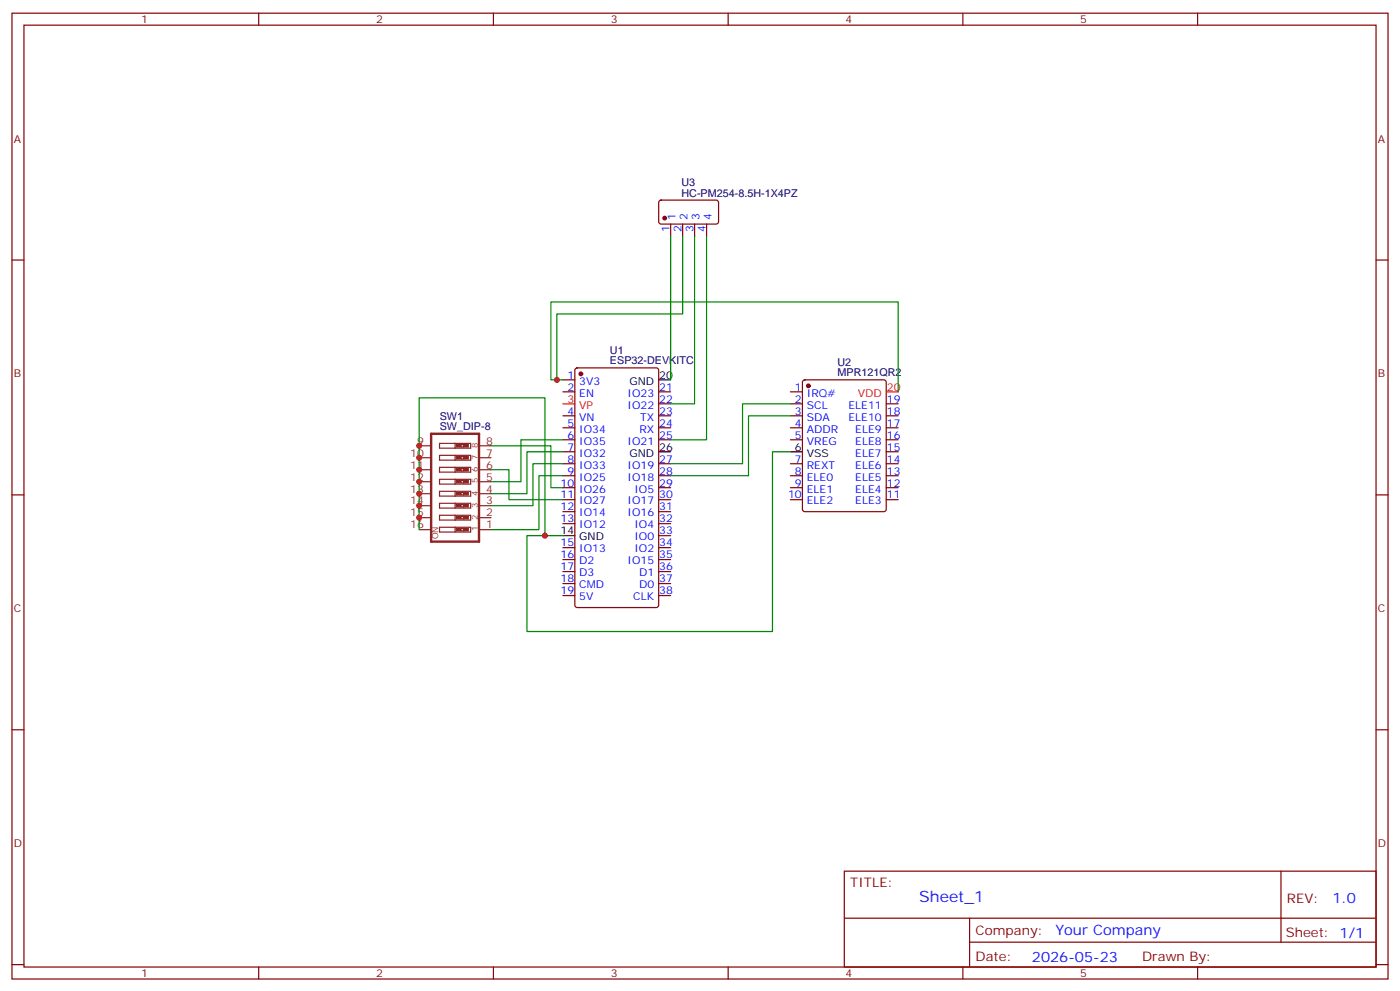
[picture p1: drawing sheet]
<svg xmlns="http://www.w3.org/2000/svg" width="412mm" height="292mm" viewBox="0 0 412 292" stroke-linecap="round" stroke-linejoin="round" font-family="sans-serif">
<g fill="none" stroke="#870000" stroke-width=".35">
<path d="M3.5 3.9h405.4v284.3h-405.4zM7.1 7.4h398.2v277.3h-398.2zM76.2 3.9v3.5M145.3 3.9v3.5M214.5 3.9v3.5M283.6 3.9v3.5M352.8 3.9v3.5M194.3 59.1l.4-.2 16.5 .1 .5 .6-.1 5.9-.6 .5-16.5-.1-.5-.6v-5.7zM3.5 76.6h3.6M197.6 66v3.5M201.1 66v3.5M204.6 66v3.5"/>
<path d="M208.1 66v3.5M405.3 76.6h3.6M165.8 111.8h3.5M165.8 115.4h3.5M169.6 108.5l.4-.2h23.3l.7 .4v69.5l-.4 .6-23.6 .1-.6-.5-.1-69.4zM194 115.4h3.6M194 118.9h3.6M232.8 115.4h3.6M232.8 118.9h3.6M236.6 112l.5-.2h23.2l.7 .5 .1 37.6-.5 .7h-23.5l-.7-.4v-37.7zM261.1 118.9h3.5M165.8 122.4h3.5"/>
<path d="M165.8 125.9h3.5M165.8 129.5h3.5M165.8 133h3.5M165.8 136.5h3.5M194 122.4h3.6M194 125.9h3.6M194 129.5h3.6M194 136.5h3.6M232.8 122.4h3.6M232.8 125.9h3.6M232.8 129.5h3.6M232.8 136.5h3.6"/>
<path d="M261.1 122.4h3.5M261.1 125.9h3.5M261.1 129.5h3.5M261.1 133h3.5M261.1 136.5h3.5M3.5 145.7h3.6M165.8 140.1h3.5M165.8 143.6h3.5M165.8 147.1h3.5M165.8 150.6h3.5M165.8 154.2h3.5M194 140.1h3.6"/>
<path d="M194 143.6h3.6M194 147.1h3.6M194 150.6h3.6M194 154.2h3.6M194 157.7h3.6M232.8 140.1h3.6M232.8 143.6h3.6M232.8 147.1h3.6M261.1 140.1h3.5M261.1 143.6h3.5M261.1 147.1h3.5M405.3 145.7h3.6"/>
<path d="M165.8 161.2h3.5M165.8 164.7h3.5M165.8 168.3h3.5M165.8 171.8h3.5M165.8 175.3h3.5M194 161.2h3.6M194 164.7h3.6M194 168.3h3.6M194 171.8h3.6M194 175.3h3.6M3.5 214.8h3.6M405.3 214.8h3.6"/>
<path d="M248.7 256.5h156.6v28.2h-156.6zM377.3 256.5v20.9M248.7 270.3h156.5M285.6 277.4h119.6M285.6 270.3v14.1M3.5 284h3.6M76.2 284.7v3.5M145.3 284.7v3.5M214.5 284.7v3.5M283.6 284.7v3.5M352.8 284.7v3.5M405.3 284h3.6"/>
</g>
<g fill="#870000" stroke="#870000" stroke-width=".35">
<circle cx="171.1" cy="110.1" r=".53"/>
<circle cx="238.1" cy="113.6" r=".53"/>
<circle cx="195.8" cy="64.2" r=".53"/>
</g>
<path d="M165.8 118.9h3.5M261.1 115.4h3.5" fill="none" stroke="#f00" stroke-width=".35"/>
<path d="M194 111.8h3.6M194 133h3.6M232.8 133h3.6M165.8 157.7h3.5" fill="none" stroke="#000" stroke-width=".35"/>
<g fill="none" stroke="#8c2424" stroke-width=".35">
<path d="M123.5 131.2h3.5M123.5 134.8h3.5M123.5 138.3h3.5M129.5 130.5h9.1v1.4h-9.1zM129.5 134.1h9.1v1.4h-9.1zM129.5 137.6h9.1v1.4h-9.1zM134.1 130.5v1.4M134.1 134.1v1.4M134.1 137.6v1.4M135.8 130.9h.7M135.8 131.6h.7M135.8 134.4h.7"/>
<path d="M135.8 135.1h.7M135.8 137.9h.7M135.8 138.6h.7M141.1 131.2h3.5M141.1 134.8h3.5M141.1 138.3h3.5M123.5 141.8h3.5M123.5 145.3h3.5M123.5 148.9h3.5M123.5 152.4h3.5M123.5 155.9h3.5M129.5 141.1h9.1v1.4h-9.1z"/>
<path d="M129.5 144.6h9.1v1.4h-9.1zM129.5 148.2h9.1v1.4h-9.1zM129.5 151.7h9.1v1.4h-9.1zM129.5 155.2h9.1v1.4h-9.1zM134.1 141.1v1.4M134.1 144.6v1.4M134.1 148.2v1.4M134.1 151.7v1.4M134.1 155.2v1.4M135.8 141.5h.7M135.8 142.2h.7M135.8 145h.7"/>
<path d="M135.8 145.7h.7M135.8 148.5h.7M135.8 149.2h.7M135.8 152h.7M135.8 152.8h.7M135.8 155.6h.7M135.8 156.3h.7M141.1 141.8h3.5M141.1 145.3h3.5M141.1 148.9h3.5M141.1 152.4h3.5M141.1 155.9h3.5"/>
</g>
<path d="M127 127.7h14.1v31.8h-14.1z" fill="none" stroke="#8c2424" stroke-width=".71"/>
<g fill="#8c2424" stroke="#8c2424" stroke-width=".35">
<path d="M134.4 130.9h1.4v.7h-1.4z"/>
<path d="M136.5 130.9h1.4v.7h-1.4z"/>
<path d="M134.4 134.4h1.4v.7h-1.4z"/>
<path d="M136.5 134.4h1.4v.7h-1.4z"/>
<path d="M134.4 137.9h1.4v.7h-1.4z"/>
<path d="M136.5 137.9h1.4v.7h-1.4z"/>
<path d="M134.4 141.5h1.4v.7h-1.4z"/>
<path d="M136.5 141.5h1.4v.7h-1.4z"/>
<path d="M134.4 145h1.4v.7h-1.4z"/>
<path d="M136.5 145h1.4v.7h-1.4z"/>
<path d="M134.4 148.5h1.4v.7h-1.4z"/>
<path d="M136.5 148.5h1.4v.7h-1.4z"/>
<path d="M134.4 152h1.4v.8h-1.4z"/>
<path d="M136.5 152h1.4v.8h-1.4z"/>
<path d="M134.4 155.6h1.4v.7h-1.4z"/>
<path d="M136.5 155.6h1.4v.7h-1.4z"/>
</g>
<g fill="none" stroke="#008700" stroke-width=".35">
<path d="M197.6 69.5v42.3M201.1 69.5v22.9h-37.1v19.4M204.6 69.5v49.4h-7M208.1 69.5v60h-10.5M165.8 111.8h-3.5v-22.9h102.3v26.5M232.8 118.9h-14.1v17.6h-21.1M144.6 138.3h5.3v8.8h15.9M144.6 131.2h17.7v12.4h3.5M165.8 136.5h-8.8v12.4h-12.4M165.8 129.5h-12.3v12.3h-8.9M165.8 133h-10.6v12.3h-10.6M232.8 133h-5.3v52.9h-72.3v-28.2h10.6"/>
<path d="M232.8 122.4h-12.3v17.7h-22.9M123.5 155.9v-38.8h37v40.6M165.8 140.1h-7.1v15.8h-14.1"/>
</g>
<g fill="#c00">
<circle cx="160.5" cy="157.7" r=".88"/>
<circle cx="123.5" cy="131.2" r=".88"/>
<circle cx="123.5" cy="134.8" r=".88"/>
<circle cx="123.5" cy="138.3" r=".88"/>
<circle cx="123.5" cy="141.8" r=".88"/>
<circle cx="123.5" cy="145.3" r=".88"/>
<circle cx="123.5" cy="148.9" r=".88"/>
<circle cx="123.5" cy="152.4" r=".88"/>
<circle cx="164" cy="111.8" r=".88"/>
</g>
<text font-size="4.6" fill="#00f" x="270.8" y="265.5">Sheet_1</text>
<g font-size="4.2" fill="#00f">
<text x="392.5" y="265.7">1.0</text>
<text x="310.9" y="275.3">Your Company</text>
<text x="304" y="283.1">2026-05-23</text>
</g>
<g font-size="3.9" fill="#800">
<text x="250.5" y="261.1">TITLE:</text>
<text x="379.1" y="265.7">REV:</text>
<text x="287.4" y="275.3">Company:</text>
<text x="378.7" y="275.9">Sheet: 1/1</text>
<text x="287.4" y="282.9">Date:</text>
<text x="336.4" y="283">Drawn By:</text>
</g>
<g font-size="3.2" fill="#800">
<text x="41.6" y="6.9">1</text>
<text x="110.8" y="6.9">2</text>
<text x="179.9" y="6.9">3</text>
<text x="249.1" y="6.9">4</text>
<text x="318.2" y="6.9">5</text>
<text x="4.1" y="42">A</text>
<text x="405.9" y="42">A</text>
<text x="4.1" y="111.1">B</text>
<text x="405.9" y="111.1">B</text>
<text x="4.1" y="180.3">C</text>
<text x="405.9" y="180.3">C</text>
<text x="4.1" y="249.4">D</text>
<text x="405.9" y="249.4">D</text>
<text x="41.6" y="287.7">1</text>
<text x="110.8" y="287.7">2</text>
<text x="179.9" y="287.7">3</text>
<text x="249.1" y="287.7">4</text>
<text x="318.2" y="287.7">5</text>
</g>
<g font-size="3.2" fill="#000080">
<text x="200.7" y="57.9">HC-PM254-8.5H-1X4PZ</text>
<text x="200.7" y="54.7">U3</text>
<text x="179.7" y="107.1">ESP32-DEVKITC</text>
<text x="179.7" y="104.1">U1</text>
<text x="246.7" y="107.7">U2</text>
<text x="246.7" y="110.6">MPR121QR2</text>
<text x="129.5" y="123.6">SW1</text>
<text x="129.5" y="126.5">SW_DIP-8</text>
</g>
<g font-size="3.2" fill="#00f">
<text x="199" y="64.7" transform="rotate(-90 199 64.7)">1</text>
<text x="202.5" y="64.7" transform="rotate(-90 202.5 64.7)">2</text>
<text x="206" y="64.7" transform="rotate(-90 206 64.7)">3</text>
<text x="209.5" y="64.7" transform="rotate(-90 209.5 64.7)">4</text>
<text x="197.2" y="68.2" transform="rotate(-90 197.2 68.2)">1</text>
<text x="200.7" y="68.2" transform="rotate(-90 200.7 68.2)">2</text>
<text x="204.3" y="68.2" transform="rotate(-90 204.3 68.2)">3</text>
<text x="207.8" y="68.2" transform="rotate(-90 207.8 68.2)">4</text>
<text x="167.1" y="111.5">1</text>
<text x="170.6" y="113.2">3V3</text>
<text x="167.1" y="115">2</text>
<text x="170.6" y="116.8">EN</text>
<text x="184.9" y="116.8">IO23</text>
<text x="194.2" y="115">21</text>
<text x="194.2" y="118.5">22</text>
<text x="234.2" y="115">1</text>
<text x="234.2" y="118.5">2</text>
<text x="237.7" y="116.8">IRQ#</text>
<text x="261.2" y="118.5">19</text>
<text x="167.1" y="122.1">4</text>
<text x="167.1" y="125.6">5</text>
<text x="170.6" y="123.8">VN</text>
<text x="184.9" y="120.3">IO22</text>
<text x="188.6" y="123.8">TX</text>
<text x="194.2" y="122.1">23</text>
<text x="194.2" y="125.6">24</text>
<text x="234.2" y="122.1">3</text>
<text x="234.2" y="125.6">4</text>
<text x="237.7" y="120.3">SCL</text>
<text x="237.7" y="123.8">SDA</text>
<text x="249.9" y="123.8">ELE10</text>
<text x="249.9" y="120.3">ELE11</text>
<text x="261.2" y="125.6">17</text>
<text x="261.2" y="122.1">18</text>
<text x="167.1" y="129.1">6</text>
<text x="170.6" y="127.4">IO34</text>
<text x="170.6" y="130.9">IO35</text>
<text x="184.9" y="130.9">IO21</text>
<text x="188.3" y="127.4">RX</text>
<text x="194.2" y="129.1">25</text>
<text x="234.2" y="129.1">5</text>
<text x="237.7" y="127.4">ADDR</text>
<text x="237.7" y="130.9">VREG</text>
<text x="252" y="130.9">ELE8</text>
<text x="252" y="127.4">ELE9</text>
<text x="261.2" y="129.1">16</text>
<text x="167.1" y="132.6">7</text>
<text x="167.1" y="136.2">8</text>
<text x="170.6" y="134.4">IO32</text>
<text x="170.6" y="137.9">IO33</text>
<text x="184.9" y="137.9">IO19</text>
<text x="194.2" y="136.2">27</text>
<text x="234.2" y="136.2">7</text>
<text x="237.7" y="137.9">REXT</text>
<text x="252" y="137.9">ELE6</text>
<text x="252" y="134.4">ELE7</text>
<text x="261.2" y="136.2">14</text>
<text x="261.2" y="132.6">15</text>
<text x="165.1" y="143.2">10</text>
<text x="167.1" y="139.7">9</text>
<text x="170.6" y="141.5">IO25</text>
<text x="184.9" y="141.5">IO18</text>
<text x="194.2" y="139.7">28</text>
<text x="194.2" y="143.2">29</text>
<text x="234.2" y="139.7">8</text>
<text x="234.2" y="143.2">9</text>
<text x="237.7" y="141.5">ELE0</text>
<text x="252" y="141.5">ELE5</text>
<text x="261.2" y="143.2">12</text>
<text x="261.2" y="139.7">13</text>
<text x="165.1" y="146.8">11</text>
<text x="170.6" y="145">IO26</text>
<text x="170.6" y="148.5">IO27</text>
<text x="184.9" y="148.5">IO17</text>
<text x="186.9" y="145">IO5</text>
<text x="194.2" y="146.8">30</text>
<text x="232.2" y="146.8">10</text>
<text x="237.7" y="145">ELE1</text>
<text x="237.7" y="148.5">ELE2</text>
<text x="252" y="148.5">ELE3</text>
<text x="252" y="145">ELE4</text>
<text x="261.2" y="146.8">11</text>
<text x="165.1" y="150.3">12</text>
<text x="165.1" y="153.8">13</text>
<text x="170.6" y="152">IO14</text>
<text x="170.6" y="155.6">IO12</text>
<text x="184.9" y="152">IO16</text>
<text x="186.9" y="155.6">IO4</text>
<text x="194.2" y="150.3">31</text>
<text x="194.2" y="153.8">32</text>
<text x="165.1" y="160.9">15</text>
<text x="186.9" y="159.1">IO0</text>
<text x="194.2" y="157.3">33</text>
<text x="194.2" y="160.9">34</text>
<text x="165.1" y="164.4">16</text>
<text x="165.1" y="167.9">17</text>
<text x="170.6" y="162.6">IO13</text>
<text x="170.6" y="166.2">D2</text>
<text x="184.9" y="166.2">IO15</text>
<text x="186.9" y="162.6">IO2</text>
<text x="194.2" y="164.4">35</text>
<text x="194.2" y="167.9">36</text>
<text x="165.1" y="171.4">18</text>
<text x="170.6" y="169.7">D3</text>
<text x="170.6" y="173.2">CMD</text>
<text x="188.3" y="169.7">D1</text>
<text x="188.3" y="173.2">D0</text>
<text x="194.2" y="171.4">37</text>
<text x="165.1" y="175">19</text>
<text x="170.6" y="176.7">5V</text>
<text x="186.5" y="176.7">CLK</text>
<text x="194.2" y="175">38</text>
</g>
<g font-size="3.2">
<text x="185.4" y="113.2">GND</text>
<text x="194.2" y="111.5">20</text>
<text x="185.4" y="134.4">GND</text>
<text x="194.2" y="132.6">26</text>
<text x="234.2" y="132.6">6</text>
<text x="237.7" y="134.4">VSS</text>
<text x="165.1" y="157.3">14</text>
<text x="170.6" y="159.1">GND</text>
</g>
<g font-size="3.2" fill="#f00">
<text x="167.1" y="118.5">3</text>
<text x="252.7" y="116.8">VDD</text>
<text x="261.2" y="115">20</text>
<text x="170.6" y="120.3">VP</text>
</g>
<g font-size="3.2" fill="#8d2323">
<text x="122.9" y="130.9">9</text>
<text x="143.2" y="130.9">8</text>
<text x="120.9" y="134.4">10</text>
<text x="120.9" y="137.9">11</text>
<text x="143.2" y="137.9">6</text>
<text x="143.2" y="134.4">7</text>
<text x="120.9" y="141.5">12</text>
<text x="143.2" y="141.5">5</text>
<text x="120.9" y="145">13</text>
<text x="120.9" y="148.5">14</text>
<text x="143.2" y="148.5">3</text>
<text x="143.2" y="145">4</text>
<text x="120.9" y="152">15</text>
<text x="120.9" y="155.6">16</text>
<text x="143.2" y="155.6">1</text>
<text x="143.2" y="152">2</text>
</g>
<g font-size="2.5" fill="#8d2323">
<text x="140.8" y="131.9" transform="rotate(-90 140.8 131.9)">8</text>
<text x="140.8" y="135.5" transform="rotate(-90 140.8 135.5)">7</text>
<text x="140.8" y="142.2" transform="rotate(-90 140.8 142.2)">5</text>
<text x="140.8" y="139" transform="rotate(-90 140.8 139)">6</text>
<text x="140.8" y="149.6" transform="rotate(-90 140.8 149.6)">3</text>
<text x="140.8" y="146" transform="rotate(-90 140.8 146)">4</text>
<text x="140.8" y="153.1" transform="rotate(-90 140.8 153.1)">2</text>
<text x="129.1" y="158.8" transform="rotate(-90 129.1 158.8)">ON</text>
<text x="140.8" y="156.3" transform="rotate(-90 140.8 156.3)">1</text>
</g>
</svg>
